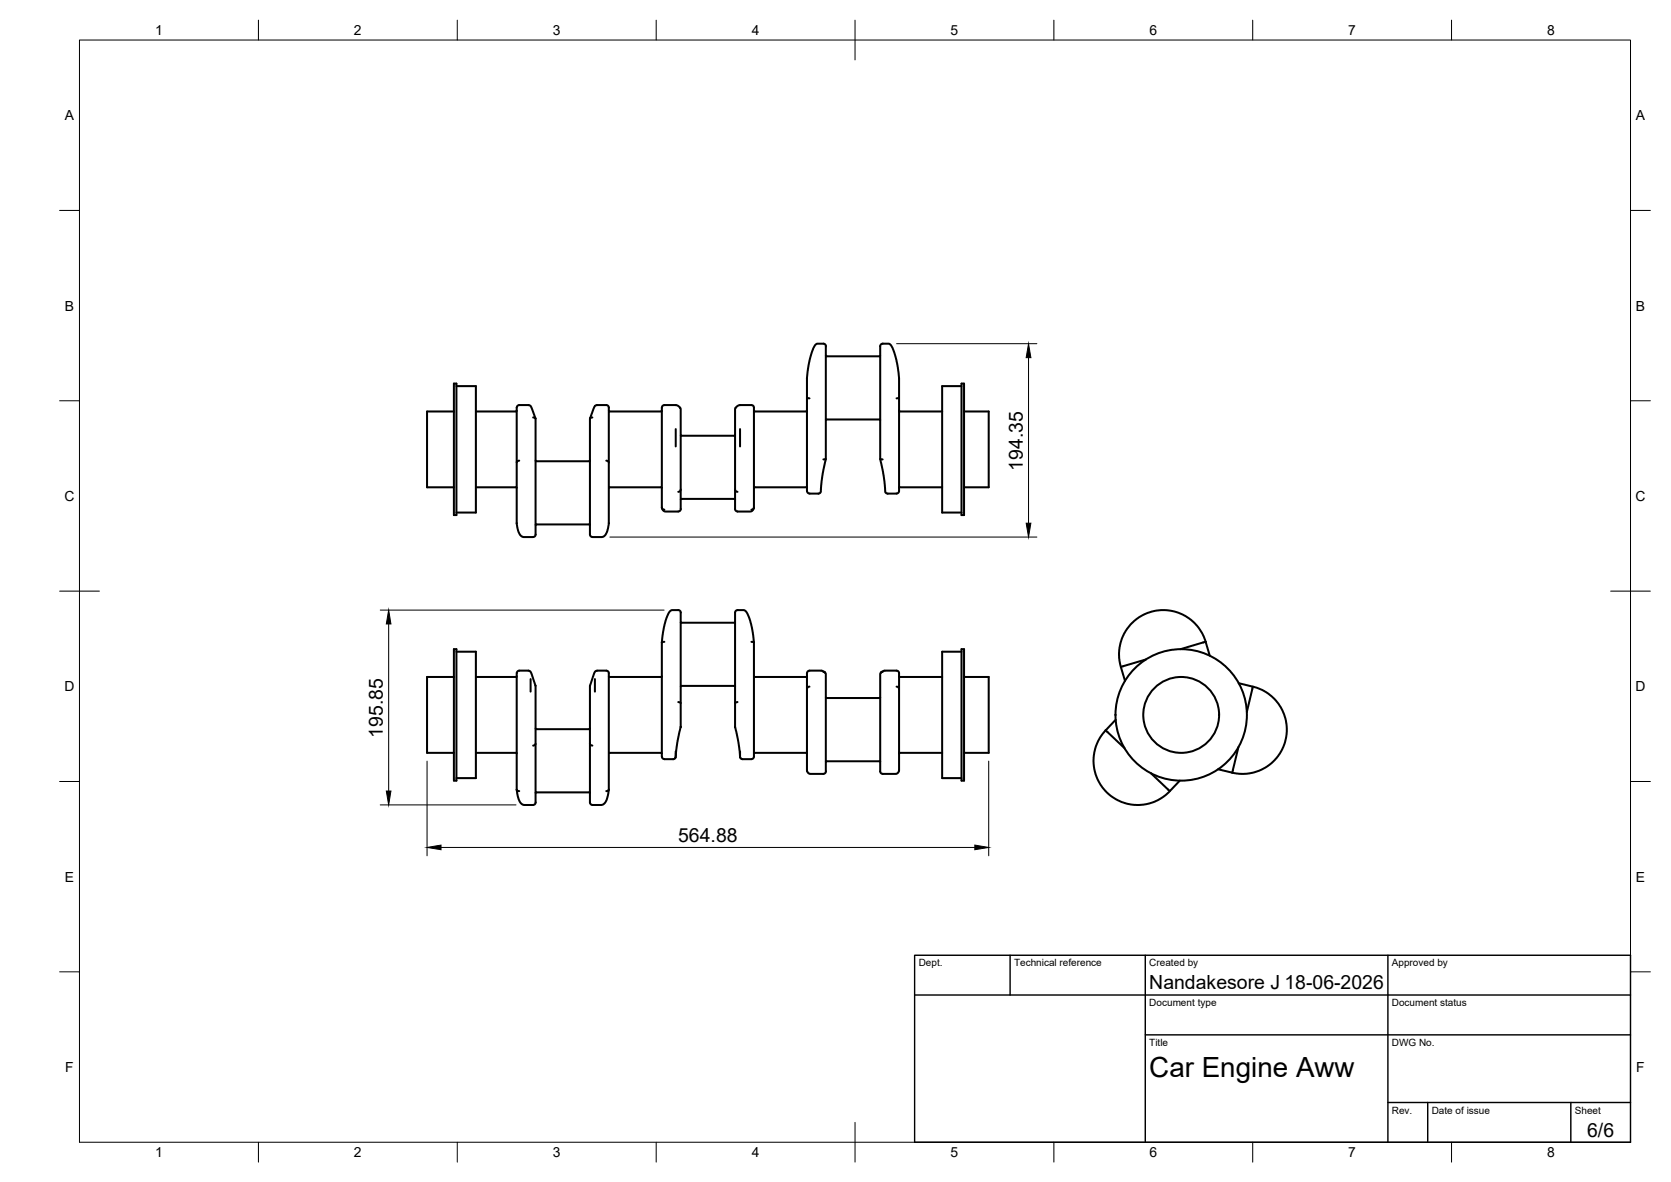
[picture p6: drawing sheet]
<svg xmlns="http://www.w3.org/2000/svg" width="420mm" height="297mm" viewBox="0 0 420 297" stroke-linecap="round" stroke-linejoin="round" font-family="sans-serif">
<!-- layer: Visible -->
<g fill="none" stroke="#000" stroke-width=".51">
<path d="M114.1 96.4h.7v33h-.7zM114.8 97h4.9v31.8h-4.9M202.9 95v27.4a1.25 1.25 0 0 0 .6 1.6h2.3l.6-.4 .4-4.1 .8-4.1M202.9 99.9l.6 .2M202.9 95h.1M207.6 87v28.4l-.6 .1M207.7 89.4l.1 .1h13.3l.2-.1M207.7 87l-.2-.5-.5-.1h-1.6l-.6 .5-1.3 3.7-.6 4.4M226.1 95v27.4a1.27 1.27 0 0 1-.7 1.6h-2.3l-.5-.4-.4-4.1-.9-4.1M226.1 95l-.7-4.4-.9-3-.9-1.2h-1.7a1.22 1.22 0 0 0-.6 1.6v27.4l.6 .1M226.1 99.9l-.7 .2M226.1 95h.1"/>
<path d="M241.8 96.4h.6v33h-.6zM241.8 97h-4.9v31.8h4.9M114.1 103.4h-6.7v19.1h6.7M119.7 103.4h10.1M129.9 102.4l.1 29.5 .4 1.8 .6 1 .6 .3h2.4M129.9 103.2l-.1 .2M129.9 102.4l.2-.4 .5-.2 2.7 .1 .4 .6 1 2.7M130.6 115.8l-.4 .1-.3 .3M134 104.9l.5 .1 .2 .2v29.1M134.7 115.7l.1 .2h13.4l.1-.2M152.4 115.8l.4 .1 .3 .3M153.1 102.4l-.1 29.6-.5 1.8-.6 1-.5 .2h-2.5a1.26 1.26 0 0 1-.6-1.7v-28.1l.2-.2 .4-.1"/>
<path d="M153.1 102.4l-.2-.4-.5-.2-2.7 .1-.6 1.1-.7 2.2M153.1 103.2l.2 .2h12.9l.2-.2M166.4 102.4v25.2l.2 .4 .4 .1M167 101.8h3.1l.6 .3 .5 .7v25.1l-.2 .4-.4 .2-3.3 .1-.5-.3-.4-.7M167.1 101.8l-.5 .2-.2 .4M169.9 107.8v4.4M171.2 109.3l.1 .2M184.8 109.3l-.1 .2h-13.4M186.1 107.8v4.4M189.6 102.4l-.2-.4-.5-.2h-2.8l-.8 .3-.5 .7v25.1l.2 .4 .5 .2 3.2 .1 .5-.3 .3-.7M189.6 102.4v25.2l-.3 .4-.4 .1M189.6 103.2l.1 .2"/>
<path d="M202.9 103.2l-.2 .2h-13M207.7 105.6l.1-.2h13.3l.2 .2M226.1 103.2l.1 .2h10.7M242.4 103.4h6.2v19.1h-6.2M119.7 122.5h10.1M129.8 122.4l.1 .2M134.7 134.3l-.2 .5-.4 .1M134.8 131.8h13.4M134.8 131.8l-.1 .1M148.2 131.8l.1 .1M153.1 122.6l.2-.2 12.9 .1 .2 .1M171.2 123l-.2 .4-.5 .2"/>
<path d="M171.3 125.4h13.4M171.3 125.4l-.1 .1M184.7 125.4l.1 .1M184.8 123l.2 .4 .4 .2M189.7 122.5l13-.1 .2 .2M189.7 122.4l-.1 .2M236.9 122.5l-10.7-.1-.1 .2M171.2 156.3l.1 .2M184.8 156.3l-.1 .2h-13.4M185 153.5l.5-.2h1.5l.6 .4 1 2.3 .8 3.6 .2 1.8v27.7a1.27 1.27 0 0 1-.7 1.7h-2.2l-.5-.3-.5-4-.9-3.8v-28.7zM114.1 163.1h.7v33.1h-.7zM114.1 170.1h-6.7v19.1h6.7"/>
<path d="M114.8 163.8h4.9v31.7h-4.9M119.7 170.1h10.1M129.9 170l-.1 .1M133.4 170.7v3.1M149.6 170.7v3.1M153.1 170l.2 .1h12.9l.2-.1M166.4 161.4v28.7M166.4 161.4l.5-3.8 1.2-3.4 .8-.9h1.7a1.22 1.22 0 0 1 .6 1.6v27.8l-.9 3.8-.5 4-.5 .3h-2.3M167 161.3l-.6 .1M170.5 176.4l.7 .3M171.3 172.4h13.4l.1 .1M171.3 172.4l-.1 .1"/>
<path d="M185.4 176.4l-.6 .3M188.9 161.3l.7 .1M189.6 170l.1 .1M202.9 170l-.2 .1h-13M203.5 172.6l-.4 .1-.2 .5M207 168.9a.55 .55 0 0 1 .6 .6v24.4M207.5 169l-1-.5h-3l-.4 .2-.2 .5v24.5l.4 .6 .5 .2h3.2l.5-.2 .2-.5M207.7 175.3l.1 .1h13.3l.2-.1M221.9 168.9a.55 .55 0 0 0-.6 .6v23.4a1.3 1.3 0 0 0 .6 1.6h3.5l.4-.3 .3-.5v-24.5l-.2-.5-.5-.2h-2.9l-1 .5M225.4 172.6l.4 .1 .3 .5M226.1 170l.1 .1h10.7M241.8 163.1h.6v33.1h-.6z"/>
<path d="M241.8 163.8h-4.9v31.7h4.9M242.4 170.1h6.2v19.1h-6.2M288.1 165.7l-6.3 1.9 1.1 3.5M303.1 161.3l1.1 3.5M303.1 161.3l-6.3 1.8M303.1 161.3a11.1 11.1 0 0 0-13.8-7.5 11.1 11.1 0 0 0-7.5 13.8M311.5 171.7l3.5 .9-1.5 6.4M315 172.6a11.1 11.1 0 0 1 8.2 13.4 11.1 11.1 0 0 1-13.4 8.2M119.7 189.2h10.1M129.8 189.2l.1 .1M129.9 198.4l.6 2.5 .7 1.1 .6 .3h2.2M130.6 198.8l-.5-.1-.2-.3v-28.3a1.24 1.24 0 0 1 .7-1.6h2.3l.4 .2 1.4 3.6v29.4"/>
<path d="M134.7 186.9l-.2 .3-.5 .2M134.7 183.1l.1 .1h13.4l.1-.1M134.8 199.1h13.4M134.8 199.1l-.1 .2M148.2 199.1l.1 .2M148.3 186.9l.2 .3 .4 .2M153.1 198.4l-.6 2.7-.7 .9-.6 .3h-2.2a1.24 1.24 0 0 1-.7-1.7v-28.3l1.4-3.6 .4-.2h2.4a1.22 1.22 0 0 1 .6 1.6v28.3l-.2 .3-.5 .1M153.2 189.2h13M153.3 189.2l-.2 .1M166.3 189.2l.1 .1M166.4 190.1l.2 .5 .5 .2M169.9 188.8v1.3"/>
<path d="M186.1 188.8v1.3M189.7 189.2h13M189.7 189.2l-.1 .1M202.7 189.2l.2 .1M207.7 191.4l.1-.1h13.3l.2 .1M226.2 189.2h10.7M226.2 189.2l-.1 .1M278 183.5a11.1 11.1 0 0 0 .4 15.7 11.1 11.1 0 0 0 15.8-.4M278 183.5l4.8 4.6M280.5 180.9l-2.5 2.6M289.4 194.3l4.7 4.5 2.6-2.6M306.3 193.3l3.5 .9"/>
<path d="M311.4 187.8l-1.6 6.4M134.7 201.7l-.2 .4-.4 .2"/>
<circle cx="297" cy="179.7" r="9.5"/>
<circle cx="297" cy="179.7" r="16.5"/>
</g>
<!-- layer: BORDER -->
<g fill="none" stroke="#000" stroke-width=".25">
<path d="M20 10.1h390v276.9h-390zM65 5.1v5M115 5.1v5M165 5.1v5M215 5.1v10M265 5.1v5M315 5.1v5M365 5.1v5M15 52.9h5M410 52.9h5M15 100.7h5M410 100.7h5"/>
<path d="M15 148.6h10M405 148.6h10M15 196.4h5M410 196.4h5M15 244.2h5M410 244.2h5M65 287v5M115 287v5M165 287v5M215 282.1v9.9M265 287v5M315 287v5"/>
<path d="M365 287v5"/>
</g>
<!-- layer: TITLEBLOCK -->
<path d="M230 240.1h180v46.9h-180zM230 250h180M254 240.1v9.9M288 240.1v46.9M349 240.1v46.9M288 260.1h122M349 277.1h61M359 277.1v9.9M395 277.1v9.9" fill="none" stroke="#000" stroke-width=".36"/>
<!-- layer: FD_Dimensions -->
<path d="M225.4 86.4h35.3M258.6 89.9v41.6M153.4 135h107.3M95.6 153.3h71.4M97.7 156.8v42M107.4 191.3v23.8M248.6 191.3v23.8M95.6 202.3h34.2M110.9 213h134.2" fill="none" stroke="#000" stroke-width=".25"/>
<path d="M258.6 86.4l.6 3.5h-1.2zM258 131.5h1.2l-.6 3.5zM97.7 153.3l.6 3.5h-1.2zM97.1 198.8h1.2l-.6 3.5zM107.4 213l3.5-.6v1.1zM245.1 212.4l3.5 .6-3.5 .5z" fill="#000" stroke="#000" stroke-width=".25"/>
<text font-size="7" x="289" y="270.6">Car Engine Aww</text>
<g font-size="4.9">
<text x="257.2" y="118.3" transform="rotate(-90 257.2 118.3)">194.35</text>
<text x="96.3" y="185.4" transform="rotate(-90 96.3 185.4)">195.85</text>
<text x="170.5" y="211.5">564.88</text>
<text x="289" y="248.5">Nandakesore J 18-06-2026</text>
<text x="399.1" y="285.7">6/6</text>
</g>
<g font-size="3.5">
<text x="39" y="8.8">1</text>
<text x="89" y="8.8">2</text>
<text x="139" y="8.8">3</text>
<text x="189" y="8.8">4</text>
<text x="239" y="8.8">5</text>
<text x="289" y="8.8">6</text>
<text x="339" y="8.8">7</text>
<text x="389" y="8.8">8</text>
<text x="16.3" y="30.2">A</text>
<text x="411.3" y="30.2">A</text>
<text x="16.3" y="78">B</text>
<text x="411.3" y="78">B</text>
<text x="16.2" y="125.9">C</text>
<text x="411.2" y="125.9">C</text>
<text x="16.2" y="173.7">D</text>
<text x="411.2" y="173.7">D</text>
<text x="16.3" y="221.6">E</text>
<text x="411.3" y="221.6">E</text>
<text x="16.4" y="269.4">F</text>
<text x="411.4" y="269.4">F</text>
<text x="39" y="290.8">1</text>
<text x="89" y="290.8">2</text>
<text x="139" y="290.8">3</text>
<text x="189" y="290.8">4</text>
<text x="239" y="290.8">5</text>
<text x="289" y="290.8">6</text>
<text x="339" y="290.8">7</text>
<text x="389" y="290.8">8</text>
</g>
<g font-size="2.5">
<text x="231" y="242.9">Dept.</text>
<text x="255" y="242.9">Technical reference</text>
<text x="289" y="242.9">Created by</text>
<text x="350" y="242.9">Approved by</text>
<text x="289" y="252.8">Document type</text>
<text x="350" y="252.8">Document status</text>
<text x="289" y="262.9">Title</text>
<text x="350" y="262.9">DWG No.</text>
<text x="350" y="279.9">Rev.</text>
<text x="360" y="279.9">Date of issue</text>
<text x="396" y="279.9">Sheet</text>
</g>
</svg>
